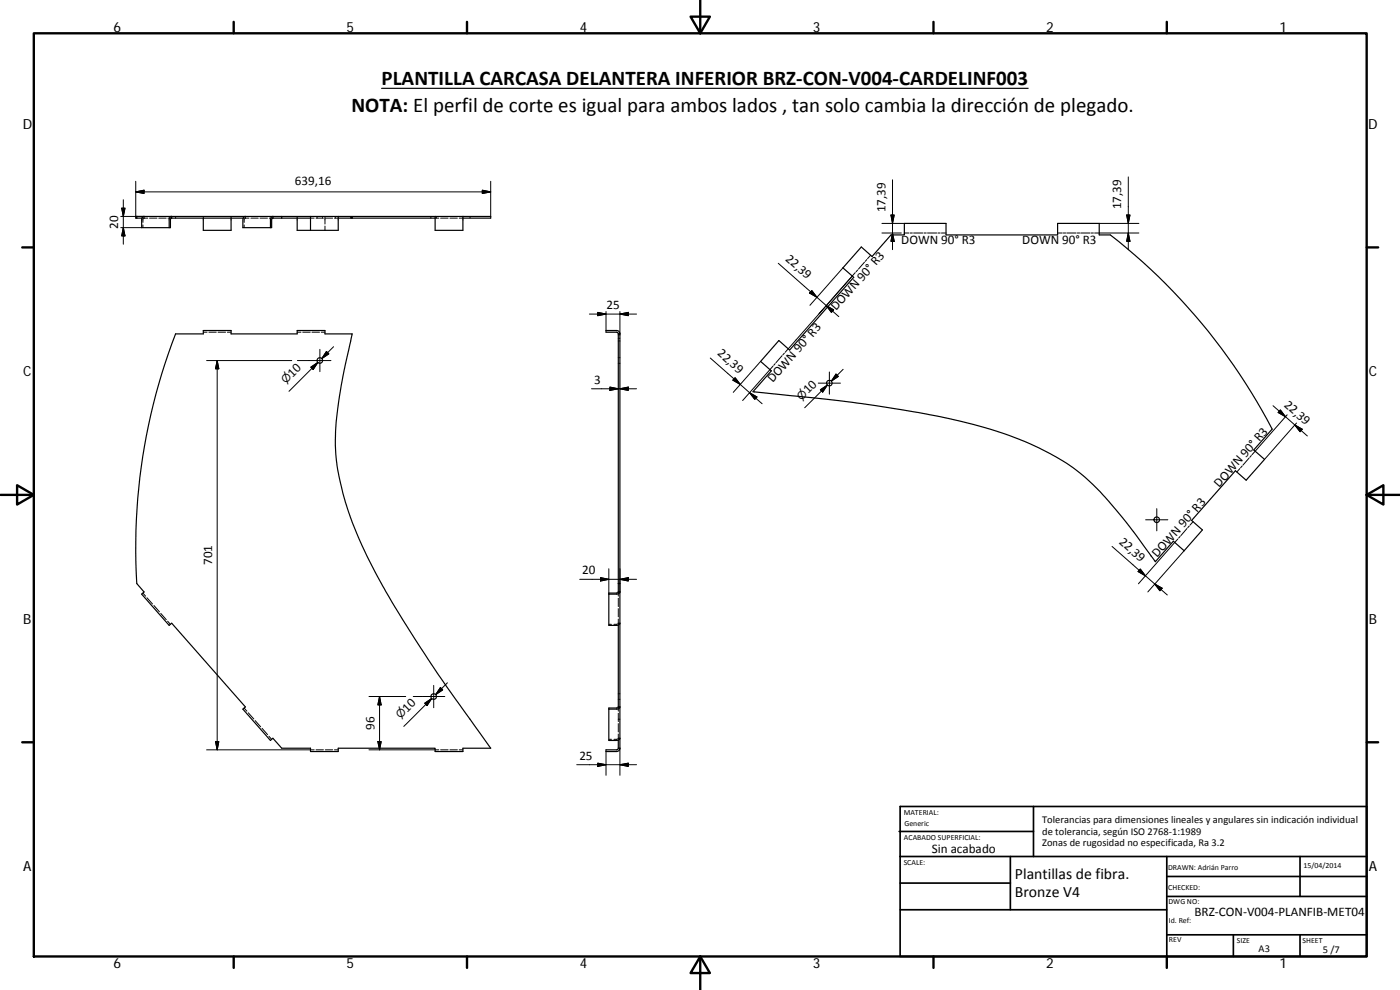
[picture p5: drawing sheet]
<svg xmlns="http://www.w3.org/2000/svg" width="420mm" height="297mm" viewBox="0 0 420 297" stroke-linecap="round" stroke-linejoin="round" font-family="sans-serif">
<g fill="none" stroke="#000" stroke-width=".36">
<path d="M114.5 26.5h194.1M41.1 64.9h106.2v.5h-8.4M41.1 65.4h1.5M41.1 64.9v.5M41.1 64.9h-.4v.5h.4M43.2 64.9l-.4 .3-.3 .5v2.6h8.6v-2.3l.4-.6M51.5 65.4h21.5M51.5 65.4v-.5l-.7 .6v2.8M61 65.4v3.7h8.4v-3.7M73.6 64.9l-.6 .6-.1 2.8h8.6v-2.3l.4-.6M81.9 65.4l-.1-.4-.6 .7v2.6M84.5 64.9v.5"/>
<path d="M93.2 64.9v4.2M93.2 65.4h-11.3M101.5 65.4h29.1M101.5 64.9v4.2h-12.3v-3.7M130.6 64.9v4.2h8.3v-4.2M258.5 74.1l3.2 2.9 5.7-6.5h4v-3.5h12.5v3.5h33.5v-3.5h12.5v3.5h3.3a178.7 178.7 0 0 1 48.6 58.3l-5.5 6.2 3.2 2.8-5.5 6.3-3.2-2.9-13.2 14.9 3.3 2.9-5.5 6.2-3.3-2.8-5.4 6.1-1.9-2.6a143.8 143.8 0 0 0-18.7-22.3 76.8 76.8 0 0 0-28.8-14.8 318.1 318.1 0 0 0-53.2-9.4l-18.1-1.9 5.5-6.2-3.2-2.9 5.5-6.2 3.2 2.8 19.2-21.8-3.2-2.8zM52.7 100.2h8.3v-1h8.4v1h19.8v-1h8.3v1h8.2l-.6 2.6a135.3 135.3 0 0 0-4.5 30.7 83.5 83.5 0 0 0 9.6 33.4 365.5 365.5 0 0 0 30.9 48.9l6.2 8.7h-8.4v1h-8.3v-1h-29.1v1h-8.3v-1h-8.7l-2.6-3-.7 .7-8.3-9.4 .7-.7-22.1-25.1-.7 .6-8.3-9.3 .7-.7-2.1-2.5a177.7 177.7 0 0 1 11.6-74.9zM185.6 100.2v74.9M185.6 100.2h.4M186 100.2l-.2-.7-.5-.3h-3.4v.5h3.1l.4 .1 .2 .4M186 100.2v74.9M185.6 177.6l-.6 .3h-2.3v9.7h2.6l.5-.2 .2-.4"/>
<path d="M185.6 177.6h.4l-.5 .6-2.8 .1M185.6 175.1v2.5M185.6 175.1h.4M186 175.1v49.4M185.6 187.6v24.5M185.6 212.1l-.4 .3h-2.5v9.8l2.6-.1 .5-.2 .2-.4M185.6 212.1h.4l-.5 .6-2.8 .1M185.6 224.5h.4M185.6 222.1v2.4M186 224.5l-.2 .6-.5 .4h-3.4v-.5h3.1l.4-.1 .2-.4"/>
<circle cx="96" cy="108.2" r=".83"/>
<circle cx="248.9" cy="114.9" r=".83"/>
<circle cx="347.1" cy="155.9" r=".83"/>
<circle cx="130.1" cy="209" r=".83"/>
</g>
<g fill="none" stroke="#000" stroke-width=".3">
<path d="M37 59.9v13.4M40.7 54.4v10.5M40.7 57.6l2.5-.5v1zM40.7 57.6h106.6M144.7 57.1l2.6 .5-2.6 .5zM147.3 54.4v10.5M267.9 54v20.9M338.6 53.1v21.8M36.2 68.3h6.3M36.2 64.9h7v.2M36.5 62.5h1l-.5 2.4zM37 68.3l.5 2.5h-1z"/>
<path d="M42.6 65.4h.2M42.9 67.5v.8M42.9 65.7v1M43 65.4h1.4M43.2 65.3l-.2 .2M44.9 65.4h2.2M47.7 65.4h2.2M50.4 65.4h1.1M52.7 64.9v.2M52.7 65.3v.1M61 64.9v.2M61 65.3v.1"/>
<path d="M69.4 64.9v.2M69.4 65.3v.1M73 65.4h.2M73.3 67.5v.8M73.3 65.7v1M73.4 65.4h1.3M73.6 65.3l-.2 .2M73.6 64.9v.2M75.3 65.4h2.2M78 65.4h2.3M80.8 65.4h1.1M89.2 64.9v.2"/>
<path d="M89.2 65.3v.1M93.2 65.4h1.1M94.8 65.4h2.3M95.2 64.9v.2M95.2 65.3v.1M96.8 64.9v.2M96.8 65.3v.1M97.5 65.8v1.4M97.5 65.3v.3M97.5 64.9v.2M97.5 67.8v1.3M97.6 65.4h2.2"/>
<path d="M100.4 65.4h1.1M100.6 64.9v.2M100.6 65.3v.1M105.3 64.9v.2M105.3 65.3v.1M105.4 64.9v.2M105.4 65.3v.1M105.6 64.9v.2M105.6 65.3v.1M105.7 64.9v.2M105.7 65.3v.1M129.3 64.9v.2"/>
<path d="M129.3 65.3v.1M130.6 65.4h1.1M131 64.9v.2M131 65.3v.1M132.2 65.4h2.3M135 65.4h2.3M137.8 65.4h1.1M141.1 64.9v.2M141.1 65.3v.1M233.6 79l18.1 16M259.4 78.7l-1.8 2.1M260.1 77.9l-.4 .5"/>
<path d="M261.3 76.6l-.9 1M264.7 69.9h5.8M264.7 67h6.7M267.4 64.5h1l-.5 2.5zM267.9 69.9l.5 2.5h-1zM271.4 69.9h.1M271.4 69.9h1.4M273.1 69.9h.7M274.2 69.9h2.8M277.3 69.9h.7M278.4 69.9h2.7M281.5 69.9h.7"/>
<path d="M282.5 69.9h1.4M317.4 69.9h1.4M319.1 69.9h.7M320.2 69.9h2.7M323.3 69.9h.7M324.3 69.9h2.8M327.5 69.9h.7M328.5 69.9h13.3M329.9 67h11.9M338.1 64.5h1l-.5 2.5zM338.6 69.9l.5 2.5h-1zM61 99.7h1.1"/>
<path d="M62.7 99.7h2.2M65.5 99.7h2.2M68.2 99.7h1.2M89.2 99.7h1.1M90.9 99.7h2.2M93.6 99.7h2.3M96.4 99.7h1.1M176.9 94.2h14.1M179.4 93.7l2.5 .5-2.5 .5zM181.9 93.5v5.7M186 93.5v6.7M186 94.2l2.6-.5v1z"/>
<path d="M243.6 87.2l1.6 2-2.2-1.3zM248 91.7l2.2 1.3-.7 .7zM253 80.4l-9.9 11.2M255.8 82.8l-10 11.3M256.7 81.8l-21 23.9M257.4 81l-.5 .5M62 108.2h25.6M65.2 108.2l.5 2.5h-1zM65.2 108.2v116.8M89.2 108.2h10.1M93.3 110.2l2.1-1.4-1.4 2.1zM93.6 110.5l1.8-1.7-8.7 8.6"/>
<path d="M96 104.8v6.7M98 105.5l.7 .7-2.1 1.4zM100.1 104l-3.5 3.6M177.5 116.6h13.5M183 116.1l2.6 .5-2.6 .5zM185.6 100.2h.1M185.6 101.5h.1M185.6 100.5h.1M185.6 109h.1M185.6 107.3h.1M185.6 102.3h.1M185.9 100.2h.1"/>
<path d="M185.9 101.5h.1M185.9 100.5h.1M185.9 109h.1M185.9 107.3h.1M185.9 102.3h.1M186 116.6l2.6-.5v1zM213.2 107.4l15.5 13.7M220.6 113.3l1.6 2.1-2.2-1.3zM225 117.8l2.2 1.3-.7 .7zM228.3 108.4l-8.2 9.3M232 109.9l-9.1 10.3M232.7 109.1l-.5 .5"/>
<path d="M234.7 106.7l-1.8 2.1M235.4 106l-.5 .5M245.6 115h6.6M246.2 116.9l2.1-1.4-1.4 2.1zM246.6 117.3l1.7-1.8-6.8 6.8M248.9 111.6v6.7M250.9 112.2l.7 .7-2.1 1.4zM253 110.8l-3.5 3.5M372.8 139.8l-.5 .5M374.9 137.5l-1.9 2.1M375.5 136.7l-.4 .5M382 121.7l10.4 9.1"/>
<path d="M384.2 123l1.6 2-2.2-1.2zM386.3 124.5l-10.5 11.9M388.6 127.5l2.2 1.3-.6 .7zM389.1 126.9l-9.6 10.9M343.8 156h6.7M347.2 152.6v6.7M356.2 158.6l-1.8 2.1M356.9 157.8l-.4 .5M358.1 156.5l-.9 1M372.1 140.6l-.9 1M42.9 177.9l.8 1M44.1 179.3l1.7 1.9"/>
<path d="M174 173.8h17M180.2 173.3l2.5 .5-2.5 .5zM182.7 170.6v7.7M185.6 177.6v1.3M185.6 179.5v2.5M186 170.6v7M186 173.8l2.6-.5v1zM333.7 164l16.6 14.5M342.2 170.7l1.6 2.1-2.2-1.3zM346.6 175.2l2.2 1.3-.7 .7zM353.5 161.7l-11.8 13.5M354.2 161l-.5 .5"/>
<path d="M355.4 165.2l-10.9 12.4M46.2 181.7l1.6 1.9M48.2 184l1.7 1.9M50.3 186.4l.8 .9M182.7 187.3h.8M185.3 187.3h-1M185.6 185.7l-.1 1.5M185.6 182.6v2.5M185.6 187.4v.2M185.7 187l-.1 .2M185.9 187h.1M73.3 212.4l.8 1"/>
<path d="M74.5 213.9l1.7 1.8M76.6 216.2l1.6 1.9M78.6 218.5l1.7 1.9M110.7 209h11.1M113.9 209v16M113.9 209l.5 2.5h-1zM127.5 211l2-1.4-1.3 2.1zM127.8 211.3l1.7-1.7-8.3 8.4M130.2 205.7v6.6M132.2 206.3l.7 .7-2.1 1.4zM133.5 209h-9.5M134.3 204.9l-3.5 3.5"/>
<path d="M185.6 209.8h.1M185.6 208.2h.1M185.6 212.1v1.3M185.6 214v2.5M185.6 217.1v2.5M185.6 215.8h.1M185.9 209.8h.1M185.9 208.2h.1M185.9 215.8h.1M62 225h32.3M64.7 222.5h1l-.5 2.5zM80.7 220.9l.8 .9"/>
<path d="M94.8 225h2.3M97.6 225h2.2M100.4 225h1.1M113.4 222.5h1l-.5 2.5zM131.7 225h-21M132.2 225h2.3M135 225h2.3M137.8 225h1.1M173.1 229.4h17.9M179.4 229l2.5 .4-2.5 .6zM181.9 225.5v7.1M182.7 221.8h.8"/>
<path d="M185.3 221.8h-1M185.6 220.2v1.5M185.6 221.9v.2M185.7 221.5l-.2 .2M185.9 221.5h.1M186 229.4l2.6-.4v1zM186 224.5v8.1"/>
</g>
<g fill="none" stroke="#000" stroke-width=".71">
<path d="M10.1 10h400.1v277h-400.1zM70.1 6.6v3.4M140.2 6.6v3.4M207.3 5h5.8l-2.9 5zM210.2 0v10M280.2 6.6v3.4M350.2 6.6v3.4M6.7 74.2h3.4M410.2 74.2h3.4M.2 148.5h9.9M5.1 145.6l5 2.9-5 2.9zM410.2 148.5l5-2.9v5.8z"/>
<path d="M410.2 148.5h9.9M6.7 222.7h3.4M410.2 222.7h3.4M70.1 287v3.4M140.2 287v3.4M210.2 287l2.9 5h-5.8zM210.2 287v10M280.2 287v3.4M350.2 287v3.4"/>
</g>
<g fill="none" stroke="#000" stroke-width=".51">
<path d="M269.8 249.5h40.4M270.1 257h140.1M270.1 242h140.1v45h-140.1zM303.2 257v16M310.2 242v15M350.2 257v30M390.2 257v12M270.1 273h80.1M270.1 265h33.1M350.2 269h60M350.2 263h60M350.2 280.5h60"/>
<path d="M370.2 280.5v6.5M390.2 280.5v6.5"/>
</g>
<g fill="#000" stroke="#000" stroke-width=".3">
<path d="M40.7 57.6l2.5-.5v1zM144.7 57.1l2.6 .5-2.6 .5zM36.5 62.5h1l-.5 2.4zM37 68.3l.5 2.5h-1zM267.4 64.5h1l-.5 2.5zM267.9 69.9l.5 2.5h-1zM338.1 64.5h1l-.5 2.5zM338.6 69.9l.5 2.5h-1zM179.4 93.7l2.5 .5-2.5 .5zM186 94.2l2.6-.5v1zM243.6 87.2l1.6 2-2.2-1.3zM248 91.7l2.2 1.3-.7 .7z"/>
<path d="M65.2 108.2l.5 2.5h-1zM93.3 110.2l2.1-1.4-1.4 2.1zM98 105.5l.7 .7-2.1 1.4zM183 116.1l2.6 .5-2.6 .5zM186 116.6l2.6-.5v1zM220.6 113.3l1.6 2.1-2.2-1.3zM225 117.8l2.2 1.3-.7 .7zM246.2 116.9l2.1-1.4-1.4 2.1zM250.9 112.2l.7 .7-2.1 1.4zM384.2 123l1.6 2-2.2-1.2zM388.6 127.5l2.2 1.3-.6 .7zM180.2 173.3l2.5 .5-2.5 .5z"/>
<path d="M186 173.8l2.6-.5v1zM342.2 170.7l1.6 2.1-2.2-1.3zM346.6 175.2l2.2 1.3-.7 .7zM113.9 209l.5 2.5h-1zM127.5 211l2-1.4-1.3 2.1zM132.2 206.3l.7 .7-2.1 1.4zM64.7 222.5h1l-.5 2.5zM113.4 222.5h1l-.5 2.5zM179.4 229l2.5 .4-2.5 .6zM186 229.4l2.6-.4v1z"/>
</g>
<g font-size="6.3">
<text x="114.5" y="25.6">PLANTILLA CARCASA DELANTERA INFERIOR BRZ‐CON‐V004‐CARDELINF003</text>
<text x="105.5" y="33.6">NOTA: El perfil de corte es igual para ambos lados , tan solo cambia la dirección de plegado.</text>
</g>
<g font-size="4.7">
<text x="304.6" y="263.9">Plantillas de fibra.</text>
<text x="304.6" y="269.3">Bronze V4</text>
</g>
<g font-size="4.2">
<text x="34" y="9.6">6</text>
<text x="104" y="9.6">5</text>
<text x="174" y="9.6">4</text>
<text x="244" y="9.6">3</text>
<text x="314" y="9.6">2</text>
<text x="384" y="9.6">1</text>
<text x="6.8" y="38.7">D</text>
<text x="410.6" y="38.7">D</text>
<text x="7" y="112.9">C</text>
<text x="410.8" y="112.9">C</text>
<text x="7" y="187.1">B</text>
<text x="410.8" y="187.1">B</text>
<text x="7" y="261.3">A</text>
<text x="410.8" y="261.3">A</text>
<text x="34" y="290.4">6</text>
<text x="104" y="290.4">5</text>
<text x="174" y="290.4">4</text>
<text x="244" y="290.4">3</text>
<text x="314" y="290.4">2</text>
<text x="384" y="290.4">1</text>
</g>
<g font-size="3.9">
<text x="88.5" y="55.5">639,16</text>
<text x="265.8" y="63.7" transform="rotate(-90 265.8 63.7)">17,39</text>
<text x="336.5" y="62.8" transform="rotate(-90 336.5 62.8)">17,39</text>
<text x="35.5" y="68.6" transform="rotate(-90 35.5 68.6)">20</text>
<text x="235.5" y="78" transform="rotate(41 235.5 78)">22,39</text>
<text x="270.5" y="73.3">DOWN 90° R3</text>
<text x="306.8" y="73.3">DOWN 90° R3</text>
<text x="182" y="92.7">25</text>
<text x="250.9" y="93.5" transform="rotate(-49 250.9 93.5)">DOWN 90° R3</text>
<text x="215.1" y="106.4" transform="rotate(41 215.1 106.4)">22,39</text>
<text x="87.7" y="113.4" transform="rotate(-45 87.7 113.4)">10</text>
<text x="178.3" y="115.1">3</text>
<text x="232" y="115" transform="rotate(-49 232 115)">DOWN 90° R3</text>
<text x="242.5" y="118.3" transform="rotate(-45 242.5 118.3)">10</text>
<text x="385.2" y="121.8" transform="rotate(41 385.2 121.8)">22,39</text>
<text x="365.9" y="146.3" transform="rotate(-49 365.9 146.3)">DOWN 90° R3</text>
<text x="335.7" y="162.9" transform="rotate(41 335.7 162.9)">22,39</text>
<text x="347.3" y="167.5" transform="rotate(-49 347.3 167.5)">DOWN 90° R3</text>
<text x="63.6" y="169.6" transform="rotate(-90 63.6 169.6)">701</text>
<text x="174.7" y="172.3">20</text>
<text x="122.2" y="213.9" transform="rotate(-45 122.2 213.9)">10</text>
<text x="112.4" y="219" transform="rotate(-90 112.4 219)">96</text>
<text x="173.9" y="227.9">25</text>
<text x="279.6" y="255.9">Sin acabado</text>
<text x="358.5" y="274.9">BRZ‐CON‐V004‐PLANFIB‐MET04</text>
</g>
<g font-size="3.3">
<text x="85.8" y="115.4" transform="rotate(-45 85.8 115.4)">⌀</text>
<text x="240.5" y="120.3" transform="rotate(-45 240.5 120.3)">⌀</text>
<text x="120.2" y="215.9" transform="rotate(-45 120.2 215.9)">⌀</text>
</g>
<g font-size="3.1">
<text x="312.8" y="246.8">Tolerancias para dimensiones lineales y angulares sin indicación individual</text>
<text x="312.8" y="250.4">de tolerancia, según ISO 2768‐1:1989</text>
<text x="312.8" y="254">Zonas de rugosidad no especificada, Ra 3.2</text>
<text x="377.7" y="285.6">A3</text>
<text x="397" y="285.9">5 /7</text>
</g>
<g font-size="2.4">
<text x="271.2" y="244.4">MATERIAL:</text>
<text x="271.3" y="251.9">ACABADO SUPERFICIAL:</text>
<text x="271.4" y="247.9">Generic</text>
<text x="271.2" y="259.7">SCALE:</text>
<text x="350.6" y="260.9">DRAWN: Adrián Parro</text>
<text x="391.2" y="260.6">15/04/2014</text>
<text x="350.6" y="267">CHECKED:</text>
<text x="350.7" y="271.4">DWG NO:</text>
<text x="350.8" y="276.8">Id. Ref:</text>
<text x="350.8" y="282.8">REV</text>
<text x="371.2" y="282.9">SIZE</text>
<text x="390.9" y="282.9">SHEET</text>
</g>
</svg>
